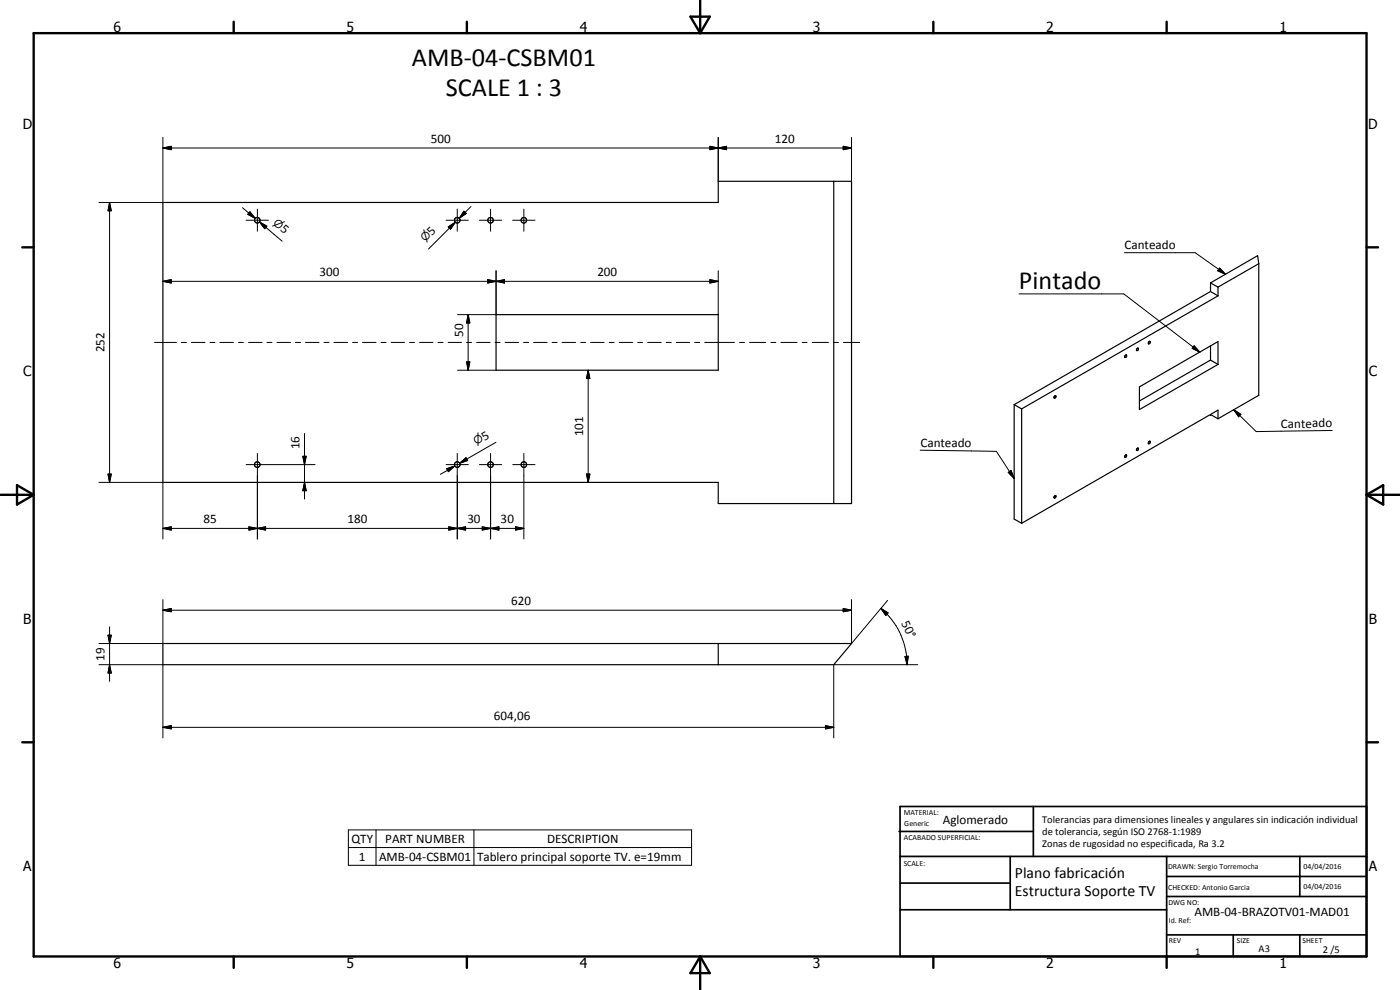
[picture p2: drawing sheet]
<svg xmlns="http://www.w3.org/2000/svg" width="420mm" height="297mm" viewBox="0 0 420 297" stroke-linecap="round" stroke-linejoin="round" font-family="sans-serif">
<g fill="none" stroke="#000" stroke-width=".35">
<path d="M250.2 54.4v96.7M48.9 60.7h166.6v-6.3h40.1v96.7h-40.1v-6.4h-166.6zM377.8 79.1l-.4-2.4-14.1 8.2M377.8 79.1v39.5l-12.3 7M377.8 79.1l-12.3 7M148.9 94.4h66.6v16.7h-66.6zM363.3 84.9l2.2 1.2M363.3 87.5l2.2 1.3M363.3 87.5l-58.9 33.9M363.3 84.9v2.6M365.5 88.8l-58.9 33.9M365.5 86.1v2.7"/>
<path d="M316.5 118.9h.4l-.1 .4-.3 .2-.2-.2zM316.8 118.7l.1 .1M337.6 106.8l.5-.2v.3l-.3 .3-.3-.1zM341.2 104.6l.2-.2a.39 .39 0 0 1 .2 .6 .39 .39 0 0 1-.5 .1zM342 116.1l23.5-13.6v6.8l-23.5 13.6zM344.8 102.6l.2-.2a.38 .38 0 0 1 .1 .5 .38 .38 0 0 1-.5 .2zM363.3 103.8v4.2M363.3 108l2.2 1.3M363.3 108l-21.3 12.3M304.4 121.4v34.3l2.2 1.3M304.4 121.4l2.2 1.3M306.6 122.7v34.3"/>
<path d="M337.6 136.7l.5-.2v.4l-.4 .3-.2-.2zM341.3 134.5h.1a.37 .37 0 0 1 .2 .5 .37 .37 0 0 1-.5 .1zM344.8 132.5l.2-.1a.38 .38 0 0 1 .1 .5 .38 .38 0 0 1-.5 .2zM363.3 124.4l2.2 1.2M365.5 125.6v-2.5l-58.9 33.9M316.5 148.8h.4l-.1 .4-.3 .2-.2-.2zM48.9 193.1h206.7l-5.4 6.3h-201.3zM215.5 193.1v6.3"/>
<circle cx="77.2" cy="66.1" r=".83"/>
<circle cx="137.2" cy="66.1" r=".85"/>
<circle cx="147.2" cy="66.1" r=".84"/>
<circle cx="157.2" cy="66.1" r=".83"/>
<circle cx="77.2" cy="139.4" r=".83"/>
<circle cx="137.2" cy="139.4" r=".85"/>
<circle cx="147.2" cy="139.4" r=".83"/>
<circle cx="157.2" cy="139.4" r=".83"/>
</g>
<circle cx="363.3" cy="124.4" r=".18" fill="#000"/>
<g fill="none" stroke="#000" stroke-width=".71">
<path d="M10.1 9.9h400v277.1h-400zM70.1 6.5v3.4M140.1 6.5v3.4M207.2 5h5.8l-2.9 4.9zM210.1 0v9.9M280.1 6.5v3.4M350.1 6.5v3.4M6.7 74.2h3.4M410.1 74.2h3.5M.1 148.5h10M5.1 145.6l5 2.9-5 2.9zM410.1 148.5h10"/>
<path d="M410.1 148.5l5-2.9v5.8zM6.7 222.7h3.4M410.1 222.7h3.5M70.1 287v3.4M140.1 287v3.4M210.1 287v10M210.1 287l2.9 5h-5.8zM280.1 287v3.4M350.1 287v3.4"/>
</g>
<g fill="none" stroke="#000" stroke-width=".51">
<path d="M269.8 249.5h40.3M270.1 242h140v45h-140zM270.1 257h140M303.2 257v16M310.1 242v15M350.1 257v30M390.1 257v12M270.1 265h33.1M270.1 273h80M350.1 269h60M350.1 263h60M350.1 280.5h60"/>
<path d="M370.1 280.5v6.5M390.1 280.5v6.5"/>
</g>
<g fill="none" stroke="#000" stroke-width=".3">
<path d="M48.9 44.4l2.5-.5v1zM48.9 41.2v19.5h-19.2M48.9 44.4h206.7M213.1 43.9l2.4 .5-2.4 .5zM213.1 43.9v1l4.9-1v1zM215.5 44.4l2.5-.5v1zM215.5 41.2v13.2M253.1 43.9l2.5 .5-2.5 .5zM255.6 41.2v13.2M32.9 60.7l.5 2.5h-1zM32.9 60.7v84M72.8 62.3l3.8 3.2"/>
<path d="M73.9 66.1h6.6M75 63.5l1.6 2-2.2-1.2zM77.2 62.7v6.7M77.9 66.6l2.2 1.3-.7 .7zM77.9 66.6l1.9 1.6M77.9 66.6l6.8 5.7M133.9 66.1h6.6M134.5 68.1l2.1-1.4-1.4 2.1zM136.6 66.7l-8 8M137.2 62.7v6.7M139.2 63.4l.7 .7-2.1 1.4zM141.3 62l-3.5 3.5"/>
<path d="M143.9 66.1h6.7M147.2 62.7v6.7M153.9 66.1h6.7M157.2 62.7v6.7M337.5 75.8h21.2l9.1 6.5M48.9 84.4l2.5-.5v1zM48.9 84.4h166.6M140.5 94.4l.5 2.5h-1zM140.5 94.4v16.7M146.4 83.9l2.5 .5-2.5 .5zM148.9 84.4l2.5-.5v1zM148.9 81.2v13.2h-11.6"/>
<path d="M213.1 83.9l2.4 .5-2.4 .5zM215.5 81.2v13.2M305.8 88.2h31.5l22.8 17.5M366 80.4l1.8 1.9-2.3-1.1zM46.4 102.7h6.5M54.4 102.7h1.6M57.4 102.7h4.1M63 102.7h1.5M66 102.7h4.1M71.6 102.7h1.5M74.6 102.7h4M80.1 102.7h1.5"/>
<path d="M83.1 102.7h4.1M88.7 102.7h1.5M91.7 102.7h4M97.2 102.7h1.6M100.2 102.7h4.1M105.8 102.7h1.5M108.8 102.7h4M114.4 102.7h1.5M117.4 102.7h4M122.9 102.7h1.5M125.9 102.7h4.1M131.5 102.7h1.5"/>
<path d="M134.5 102.7h4M137.3 111.1h11.6M140 108.6h1l-.5 2.5zM140 102.7h1.5M143 102.7h4.1M148.6 102.7h1.5M151.6 102.7h4M157.1 102.7h1.6M160.1 102.7h4.1M165.7 102.7h1.5M168.7 102.7h4.1M174.3 102.7h1.5"/>
<path d="M176.5 111.1l.5 2.5h-1zM176.5 111.1v33.6M177.2 102.7h4.1M182.8 102.7h1.5M185.8 102.7h4.1M191.4 102.7h1.5M194.4 102.7h4M199.9 102.7h1.6M202.9 102.7h4.1M208.5 102.7h1.5M211.5 102.7h8.9M221.9 102.7h1.5"/>
<path d="M224.9 102.7h4.9M231.3 102.7h1.5M234.3 102.7h4.9M240.7 102.7h1.5M243.7 102.7h4.9M250.1 102.7h1.5M253.1 102.7h4.9M358.4 103.8l1.7 1.9-2.3-1.2zM73.9 139.4h20.7M77.2 136.1v25.6M90.9 136.9h1l-.5 2.5zM91.4 130v19.7"/>
<path d="M133.9 139.4h6.6M136.5 139.8l-4.3 2.5M137.2 136.1v25.6M138 139l1.9-1.7 .5 .9zM140.1 137.8l-2.1 1.2M143.9 139.4h6.7M147.2 136.1v25.6M148.8 132.7l-10.8 6.3M153.9 139.4h6.7M157.2 136.1v25.6M276.2 135.1l22.8 .3 5.4 8.2M370.3 122.9l2.1 1.4-.7 .8z"/>
<path d="M370.3 122.9l6.7 6.6 22.8-.3M29.7 144.7h19.2v17M32.4 142.2h1l-.5 2.5zM48.9 158.5l2.5-.4v.9zM48.9 158.5h108.3M74.7 158.1l2.5 .4-2.5 .5zM77.2 158.5l2.5-.4v.9zM91.4 144.7l.5 2.5h-1zM134.1 140.6l2.4-.8-1.9 1.7zM134.7 158.1l2.5 .4-2.5 .5zM137.2 158.5l2.5-.4v.9zM144.7 158.1l2.5 .4-2.5 .5z"/>
<path d="M147.2 158.5l2.5-.4v.9zM154.7 158.1l2.5 .4-2.5 .5zM176 142.2h1l-.5 2.5zM302.6 141.7l.8-.5 1 2.4zM48.9 179.9v13.2h-19.2M255.6 179.9v13.2l10.8-13M29.7 199.4h19.2v22M32.4 190.6h1l-.5 2.5zM32.9 199.4l.5 2.5h-1zM32.9 188.1v16.3M48.9 183.1l2.5-.5v1zM48.9 183.1h206.7"/>
<path d="M253.1 182.6l2.5 .5-2.5 .5zM264.4 182.5l2.1 1.4-.7 .8zM264.4 182.5a21.9 21.9 0 0 1 7.8 16.9M271.6 197l1-.1-.4 2.5zM275.4 199.4h-25.2v22M48.9 218.2l2.5-.5v1zM48.9 218.2h201.3M247.7 217.7l2.5 .5-2.5 .5zM104.6 249h102.9v10.6h-102.9zM104.6 254.3h102.9M112.8 249v10.6M142.2 249v10.6"/>
</g>
<g fill="#000">
<path d="M48.9 44.4l2.5-.5v1zM213.1 43.9l2.4 .5-2.4 .5zM215.5 44.4l2.5-.5v1zM253.1 43.9l2.5 .5-2.5 .5zM32.9 60.7l.5 2.5h-1zM75 63.5l1.6 2-2.2-1.2zM77.9 66.6l2.2 1.3-.7 .7zM134.5 68.1l2.1-1.4-1.4 2.1zM139.2 63.4l.7 .7-2.1 1.4zM48.9 84.4l2.5-.5v1zM140.5 94.4l.5 2.5h-1zM146.4 83.9l2.5 .5-2.5 .5z"/>
<path d="M148.9 84.4l2.5-.5v1zM213.1 83.9l2.4 .5-2.4 .5zM366 80.4l1.8 1.9-2.3-1.1zM140 108.6h1l-.5 2.5zM176.5 111.1l.5 2.5h-1zM358.4 103.8l1.7 1.9-2.3-1.2zM90.9 136.9h1l-.5 2.5zM138 139l1.9-1.7 .5 .9zM370.3 122.9l2.1 1.4-.7 .8zM32.4 142.2h1l-.5 2.5zM48.9 158.5l2.5-.4v.9zM74.7 158.1l2.5 .4-2.5 .5z"/>
<path d="M77.2 158.5l2.5-.4v.9zM91.4 144.7l.5 2.5h-1zM134.1 140.6l2.4-.8-1.9 1.7zM134.7 158.1l2.5 .4-2.5 .5zM137.2 158.5l2.5-.4v.9zM144.7 158.1l2.5 .4-2.5 .5zM147.2 158.5l2.5-.4v.9zM154.7 158.1l2.5 .4-2.5 .5zM176 142.2h1l-.5 2.5zM302.6 141.7l.8-.5 1 2.4zM32.4 190.6h1l-.5 2.5zM48.9 183.1l2.5-.5v1z"/>
<path d="M253.1 182.6l2.5 .5-2.5 .5zM264.4 182.5l2.1 1.4-.7 .8zM271.6 197l1-.1-.4 2.5zM32.9 199.4l.5 2.5h-1zM48.9 218.2l2.5-.5v1zM247.7 217.7l2.5 .5-2.5 .5z"/>
</g>
<g font-size="7.9">
<text x="123.6" y="19.9">AMB-04-CSBM01</text>
<text x="133.8" y="28.9">SCALE 1 : 3</text>
<text x="305.8" y="86.6">Pintado</text>
</g>
<g font-size="4.7">
<text x="304.6" y="263.5">Plano fabricación</text>
<text x="304.6" y="268.9">Estructura Soporte TV</text>
</g>
<g font-size="4.2">
<text x="34" y="9.6">6</text>
<text x="104" y="9.6">5</text>
<text x="174" y="9.6">4</text>
<text x="244" y="9.6">3</text>
<text x="314" y="9.6">2</text>
<text x="384" y="9.6">1</text>
<text x="6.8" y="38.7">D</text>
<text x="410.6" y="38.7">D</text>
<text x="7" y="112.9">C</text>
<text x="410.8" y="112.9">C</text>
<text x="7" y="187.1">B</text>
<text x="410.8" y="187.1">B</text>
<text x="7" y="261.4">A</text>
<text x="410.8" y="261.4">A</text>
<text x="34" y="290.4">6</text>
<text x="104" y="290.4">5</text>
<text x="174" y="290.4">4</text>
<text x="244" y="290.4">3</text>
<text x="314" y="290.4">2</text>
<text x="384" y="290.4">1</text>
</g>
<g font-size="3.9">
<text x="129.3" y="42.9">500</text>
<text x="232.6" y="42.9">120</text>
<text x="83.9" y="69" transform="rotate(40 83.9 69)">5</text>
<text x="129.6" y="70.7" transform="rotate(-45 129.6 70.7)">5</text>
<text x="337.5" y="74.8">Canteado</text>
<text x="95.9" y="82.9">300</text>
<text x="179.3" y="82.9">200</text>
<text x="139" y="101.2" transform="rotate(-90 139 101.2)">50</text>
<text x="31.4" y="105.7" transform="rotate(-90 31.4 105.7)">252</text>
<text x="175" y="130.9" transform="rotate(-90 175 130.9)">101</text>
<text x="384.4" y="128.4" transform="rotate(-1 384.4 128.4)">Canteado</text>
<text x="89.9" y="134.8" transform="rotate(-90 89.9 134.8)">16</text>
<text x="145.4" y="132.2" transform="rotate(-30 145.4 132.2)">5</text>
<text x="276.2" y="134.1" transform="rotate(1 276.2 134.1)">Canteado</text>
<text x="61.1" y="157">85</text>
<text x="104.3" y="157">180</text>
<text x="140.3" y="157">30</text>
<text x="150.2" y="157">30</text>
<text x="153.4" y="181.5">620</text>
<text x="270.5" y="187.1" transform="rotate(65 270.5 187.1)">50°</text>
<text x="31.4" y="198.2" transform="rotate(-90 31.4 198.2)">19</text>
<text x="148.2" y="216.2">604,06</text>
<text x="282.9" y="247.1">Aglomerado</text>
<text x="105.5" y="252.9">QTY</text>
<text x="115.6" y="252.9">PART NUMBER</text>
<text x="164.2" y="252.9">DESCRIPTION</text>
<text x="107.7" y="258.2">1</text>
<text x="113.8" y="258.2">AMB-04-CSBM01</text>
<text x="143.2" y="258.3">Tablero principal soporte TV. e=19mm</text>
<text x="358.5" y="275">AMB-04-BRAZOTV01-MAD01</text>
</g>
<g font-size="3.3">
<text x="81.8" y="67.1" transform="rotate(40 81.8 67.1)">n</text>
<text x="127.6" y="72.7" transform="rotate(-45 127.6 72.7)">n</text>
<text x="142.9" y="133.6" transform="rotate(-30 142.9 133.6)">n</text>
</g>
<g font-size="3.1">
<text x="312.7" y="246.8">Tolerancias para dimensiones lineales y angulares sin indicación individual</text>
<text x="312.7" y="250.4">de tolerancia, según ISO 2768-1:1989</text>
<text x="312.7" y="254">Zonas de rugosidad no especificada, Ra 3.2</text>
<text x="358.7" y="286.5">1</text>
<text x="377.7" y="285.6">A3</text>
<text x="397" y="285.9">2 /5</text>
</g>
<g font-size="2.4">
<text x="271.2" y="244.4">MATERIAL:</text>
<text x="271.3" y="252">ACABADO SUPERFICIAL:</text>
<text x="271.4" y="247.9">Generic</text>
<text x="271.2" y="259.7">SCALE:</text>
<text x="350.6" y="260.8">DRAWN: Sergio Torremocha</text>
<text x="391.2" y="260.6">04/04/2016</text>
<text x="350.6" y="267">CHECKED: Antonio Garcia</text>
<text x="391.2" y="266.7">04/04/2016</text>
<text x="350.6" y="271.4">DWG NO:</text>
<text x="350.8" y="276.9">Id. Ref:</text>
<text x="350.8" y="282.8">REV</text>
<text x="371.2" y="282.9">SIZE</text>
<text x="390.9" y="282.9">SHEET</text>
</g>
</svg>
